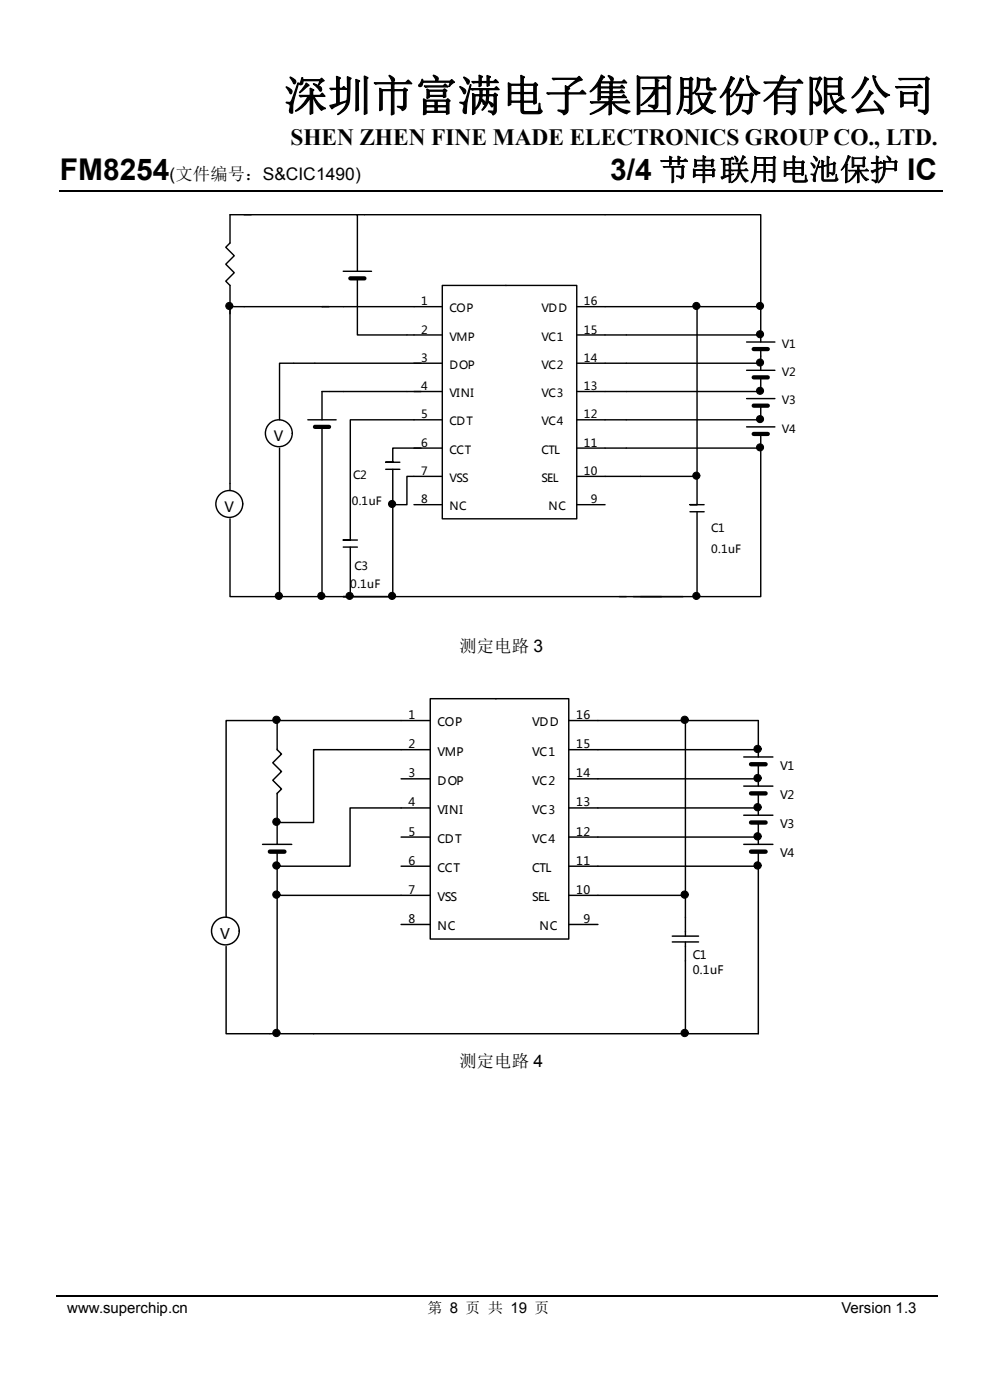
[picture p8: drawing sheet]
<svg xmlns="http://www.w3.org/2000/svg" width="210mm" height="297mm" viewBox="0 0 210 297" stroke-linecap="round" stroke-linejoin="round" font-family="sans-serif">
<path d="M12.7 40.5h187.3" fill="none" stroke="#000" stroke-width=".25"/>
<path d="M12 274.9h187" fill="none" stroke="#000" stroke-width=".35"/>
<path d="M42.8 43.3h127v88.3h-127z" fill-rule="evenodd" fill="#fff"/>
<g fill="none" stroke="#000" stroke-width=".3">
<path d="M51.8 45.6h24v12M53.3 45.6h-4.5v6l-.9 .9 1.8 1.8-1.8 1.8 1.8 1.8-1.8 1.8 .9 .9v6M72.8 57.6h6M74.3 59.1h3h-3M74.3 59.1h3M75.8 59.1v12h18M75.8 45.6h85.6v19.5M93.8 60.6h28.5v49.5h-28.5zM93.8 77.1h-34.5v12M93.8 65.1h-45v39M122.3 65.1h39.1M122.3 71.1h39.1"/>
<path d="M122.3 77.1h39.1M147.9 65.1v36h-25.6M158.4 72.6h6M158.4 78.6h6M161.4 65.1v7.5M161.4 74.1v4.5M59.3 95.1v31.5h9M65.3 89.1h6M68.3 90.6v36M81.8 99.6h3M83.3 99.6v7.5h3v-6h7.5M87.8 95.1h6"/>
<path d="M89.3 95.1h-6v3h-1.5h3M93.8 89.1h-19.5v25.5h-1.5h3M93.8 83.1h-25.5v6M122.3 95.1h39.1M158.4 84.6h6M158.4 90.6h6M161.4 95.1v31.5h-13.5M161.4 80.1v3h-39.1M161.4 86.1v3h-39.1M161.4 92.1v3M48.8 110.1v16.5h10.5M72.8 116.1h3"/>
<path d="M74.3 116.1v10.5h-6M83.3 107.1v19.5h-10.5h60.1M87.8 107.1h6M122.3 107.1h6.1M146.4 108.6h3M147.9 101.1v6h-1.5h3M147.9 108.6v18h-12M131.4 126.6h13.5"/>
<circle cx="59.1" cy="91.9" r="2.85"/>
<circle cx="48.6" cy="106.9" r="2.85"/>
</g>
<path d="M74.3 59.1h3M159.9 74.1h3M66.8 90.6h3M159.9 80.1h3M159.9 86.1h3M159.9 92.1h3" fill="none" stroke="#000" stroke-width=".9"/>
<g fill="#000" stroke="#000" stroke-width=".21">
<circle cx="48.6" cy="64.9" r=".75"/>
<circle cx="147.7" cy="64.9" r=".75"/>
<circle cx="161.2" cy="70.9" r=".75"/>
<circle cx="161.2" cy="76.9" r=".75"/>
<circle cx="161.2" cy="64.9" r=".75"/>
<circle cx="161.2" cy="82.9" r=".75"/>
<circle cx="161.2" cy="94.9" r=".75"/>
<circle cx="161.2" cy="88.9" r=".75"/>
<circle cx="83.2" cy="106.9" r=".75"/>
<circle cx="147.7" cy="100.9" r=".75"/>
<circle cx="59.1" cy="126.4" r=".75"/>
<circle cx="68.2" cy="126.4" r=".75"/>
<circle cx="74.2" cy="126.4" r=".75"/>
<circle cx="83.2" cy="126.4" r=".75"/>
<circle cx="147.7" cy="126.4" r=".75"/>
</g>
<path d="M42.8 145.2h127.1v77h-127.1z" fill-rule="evenodd" fill="#fff"/>
<g fill="none" stroke="#000" stroke-width=".31">
<path d="M58.8 152.9v6.1l.9 1-1.8 1.8 1.8 1.9-1.8 1.8 1.8 1.9-.9 .9v10.8M58.8 152.9h-10.8v41.7M58.8 152.9h32.5M91.3 148.2h29.4v51h-29.4zM91.3 159h-24.8v15.5h-7.7M120.7 152.9h40.2v7.7M120.7 159h40.2M145.4 152.9v37M55.7 179.1h6.2M85.1 165.2h6.2M85.1 177.6h6.2M91.3 171.4h-17v12.4h-15.5"/>
<path d="M120.7 165.2h40.2v1.6M120.7 171.4h40.2v1.5M120.7 177.6h40.2v1.5M157.8 160.6h6.2M157.8 166.8h6.2M157.8 172.9h6.2M157.8 179.1h6.2M160.9 162.1v3.1M160.9 168.3v3.1M160.9 174.5v3.1M58.8 189.9v29.4h86.6v-19.5M58.8 180.7v9.2h32.5"/>
<path d="M85.1 183.8h6.2M85.1 196.1h6.2M120.7 189.9h24.7v8.7M120.7 183.8h40.2v35.5h-15.5M120.7 196.1h6.1M142.6 199.8h5.6M142.6 198.6h5.6M160.9 180.7v3.1M48 200.8v18.5h10.8"/>
<circle cx="47.8" cy="197.5" r="2.94"/>
</g>
<g fill="#000" stroke="#000" stroke-width=".21">
<circle cx="58.6" cy="152.7" r=".77"/>
<circle cx="145.2" cy="152.7" r=".77"/>
<circle cx="160.7" cy="158.9" r=".77"/>
<circle cx="58.6" cy="174.3" r=".77"/>
<circle cx="160.7" cy="177.4" r=".77"/>
<circle cx="160.7" cy="171.2" r=".77"/>
<circle cx="160.7" cy="165.1" r=".77"/>
<circle cx="58.6" cy="183.6" r=".77"/>
<circle cx="58.6" cy="189.8" r=".77"/>
<circle cx="145.2" cy="189.8" r=".77"/>
<circle cx="160.7" cy="183.6" r=".77"/>
<circle cx="58.6" cy="219.1" r=".77"/>
<circle cx="145.2" cy="219.1" r=".77"/>
</g>
<path d="M159.3 162.1h3.1M159.3 168.3h3.1M159.3 174.5h3.1M57.2 180.7h3.1M159.3 180.7h3.1" fill="none" stroke="#000" stroke-width=".93"/>
<text font-size="9.2" x="60.3" y="23.5">深圳市富满电子集团股份有限公司</text>
<g font-size="6.4">
<text x="12.7" y="38.2">FM8254</text>
<text x="129.5" y="38.2">3/4 节串联用电池保护 IC</text>
</g>
<text font-size="5" x="61.6" y="30.7">SHEN ZHEN FINE MADE ELECTRONICS GROUP CO., LTD.</text>
<g font-size="3.7">
<text x="36" y="38.2">(文件编号：S&amp;CIC1490)</text>
<text x="97.5" y="138.3">测定电路 3</text>
<text x="97.5" y="226.3">测定电路 4</text>
</g>
<g font-size="3.2">
<text x="14.3" y="278.6">www.superchip.cn</text>
<text x="90.7" y="278.6">第 8 页 共 19 页</text>
<text x="178.5" y="278.6">Version 1.3</text>
</g>
<text font-size="3.1" x="46.7" y="199.2">V</text>
<g font-size="3">
<text x="58.1" y="93.6">V</text>
<text x="47.6" y="108.6">V</text>
</g>
<g font-size="2.5">
<text x="86.6" y="152.6">1</text>
<text x="92.8" y="154.1">COP</text>
<text x="112.9" y="154.1">VDD</text>
<text x="122.2" y="152.6">16</text>
<text x="86.6" y="158.7">2</text>
<text x="92.8" y="160.3">VMP</text>
<text x="112.9" y="160.3">VC1</text>
<text x="122.2" y="158.7">15</text>
<text x="86.6" y="164.9">3</text>
<text x="92.8" y="166.5">DOP</text>
<text x="112.9" y="166.5">VC2</text>
<text x="122.2" y="164.9">14</text>
<text x="165.5" y="163.4">V1</text>
<text x="86.6" y="171.1">4</text>
<text x="92.8" y="172.6">VINI</text>
<text x="112.9" y="172.6">VC3</text>
<text x="122.2" y="171.1">13</text>
<text x="165.5" y="169.5">V2</text>
<text x="86.6" y="177.3">5</text>
<text x="92.8" y="178.8">CDT</text>
<text x="112.9" y="178.8">VC4</text>
<text x="122.2" y="177.3">12</text>
<text x="165.5" y="175.7">V3</text>
<text x="86.6" y="183.5">6</text>
<text x="92.8" y="185">CCT</text>
<text x="112.9" y="185">CTL</text>
<text x="122.2" y="183.5">11</text>
<text x="165.5" y="181.9">V4</text>
<text x="86.6" y="189.6">7</text>
<text x="92.8" y="191.2">VSS</text>
<text x="112.9" y="191.2">SEL</text>
<text x="122.2" y="189.6">10</text>
<text x="86.6" y="195.8">8</text>
<text x="92.8" y="197.4">NC</text>
<text x="114.5" y="197.4">NC</text>
<text x="123.7" y="195.8">9</text>
<text x="146.9" y="203.5">C1</text>
<text x="146.9" y="206.6">0.1uF</text>
<text x="96.5" y="274.6">A</text>
<text x="119.1" y="274.6">VMP</text>
<text x="139.2" y="274.6">VC1</text>
<text x="158.4" y="274.6">A</text>
<text x="35.6" y="277.7">V3</text>
<text x="101.2" y="280.8">A</text>
<text x="112.9" y="279.2">3</text>
<text x="191.8" y="277.7">V1</text>
</g>
<g font-size="2.4">
<text x="183.1" y="39.2">6</text>
<text x="89.3" y="64.8">1</text>
<text x="123.8" y="64.8">16</text>
<text x="89.3" y="70.8">2</text>
<text x="95.3" y="66.3">COP</text>
<text x="114.8" y="66.3">VDD</text>
<text x="123.8" y="70.8">15</text>
<text x="89.3" y="76.8">3</text>
<text x="95.3" y="72.3">VMP</text>
<text x="114.8" y="72.3">VC1</text>
<text x="123.8" y="76.8">14</text>
<text x="165.9" y="73.8">V1</text>
<text x="89.3" y="82.8">4</text>
<text x="95.3" y="78.3">DOP</text>
<text x="114.8" y="78.3">VC2</text>
<text x="123.8" y="82.8">13</text>
<text x="165.9" y="79.8">V2</text>
<text x="89.3" y="88.8">5</text>
<text x="95.3" y="84.3">VINI</text>
<text x="114.8" y="84.3">VC3</text>
<text x="123.8" y="88.8">12</text>
<text x="165.9" y="85.8">V3</text>
<text x="89.3" y="94.8">6</text>
<text x="95.3" y="90.3">CDT</text>
<text x="114.8" y="90.3">VC4</text>
<text x="123.8" y="94.8">11</text>
<text x="165.9" y="91.8">V4</text>
<text x="74.9" y="101.7">C2</text>
<text x="89.3" y="100.8">7</text>
<text x="95.3" y="96.3">CCT</text>
<text x="114.8" y="96.3">CTL</text>
<text x="123.8" y="100.8">10</text>
<text x="74.6" y="107.1">0.1uF</text>
<text x="89.3" y="106.8">8</text>
<text x="95.3" y="102.3">VSS</text>
<text x="114.8" y="102.3">SEL</text>
<text x="125.3" y="106.8">9</text>
<text x="95.3" y="108.3">NC</text>
<text x="116.3" y="108.3">NC</text>
<text x="150.9" y="112.8">C1</text>
<text x="150.9" y="117.3">0.1uF</text>
<text x="74.3" y="124.8">0.1uF</text>
<text x="75.2" y="120.9">C3</text>
<text x="155.4" y="163.8">VC2</text>
<text x="164.4" y="162.3">14</text>
<text x="155.4" y="169.8">VC3</text>
<text x="164.4" y="168.3">13</text>
<text x="57.8" y="174.3">V</text>
<text x="59.3" y="174.3">1</text>
<text x="155.4" y="175.8">VC4</text>
<text x="164.4" y="174.3">12</text>
<text x="57.8" y="180.3">V2</text>
<text x="155.4" y="181.8">CTL</text>
<text x="164.4" y="180.3">11</text>
<text x="57.8" y="186.3">V</text>
<text x="59.3" y="186.3">3</text>
<text x="57.8" y="192.3">V</text>
<text x="59.3" y="192.3">4</text>
<text x="156.9" y="193.8">NC</text>
</g>
</svg>
